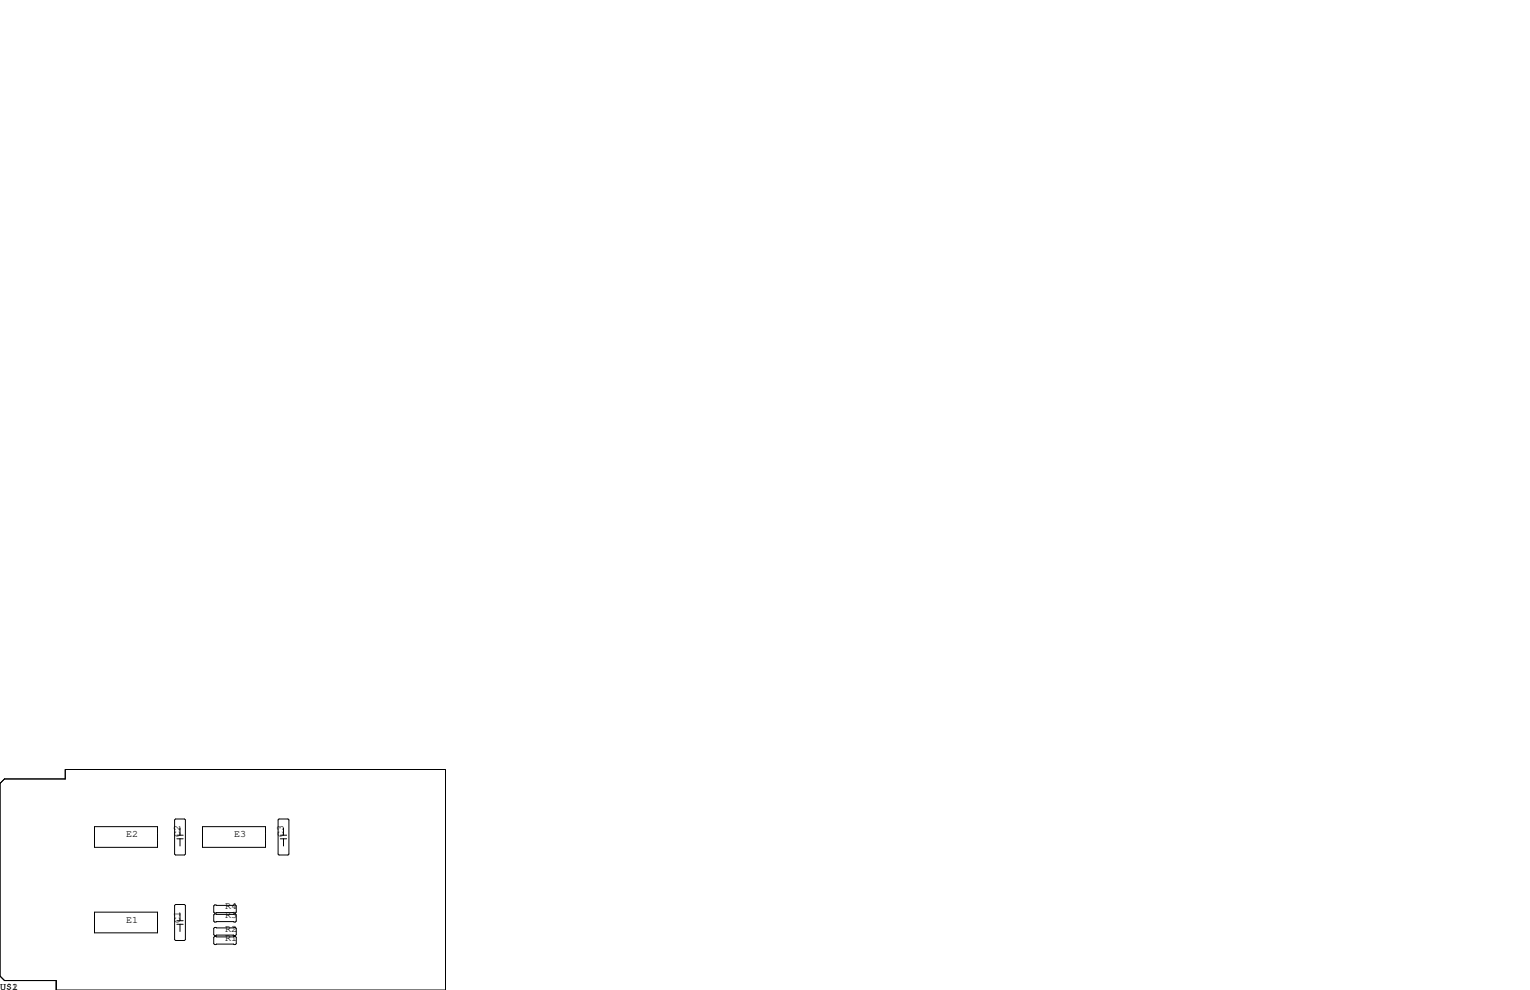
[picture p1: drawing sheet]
<svg xmlns="http://www.w3.org/2000/svg" width="432mm" height="279mm" viewBox="0 0 432 279" stroke-linecap="round" stroke-linejoin="round" font-family="sans-serif">
<g fill="none" stroke="#000" stroke-width=".28">
<path d="M0 221.1l1.3-1.3h17.1v-2.6h107.3v62.2h-109.8v-2.7h-14.6l-1.3-1.2zM26.7 233.3h17.8v5.8h-17.8zM49.5 231.1h2.6l.2 .3v9.6l-.2 .3h-2.6l-.2-.3v-9.6zM49.9 236.7h1.8M49.9 235.7h1.8M50.8 233.7v2M50.8 236.7v2.1M57.2 233.3h17.7v5.8h-17.7zM78.5 231.4l.2-.3h2.6l.2 .3v9.6l-.2 .3h-2.6l-.2-.3zM79.1 236.7h1.8M79.1 235.7h1.8M80 233.7v2"/>
<path d="M80 236.7v2.1M26.7 257.4h17.8v5.9h-17.8zM49.3 255.5l.2-.2h2.6l.2 .2v9.7l-.2 .2h-2.6l-.2-.2zM49.9 259.8h1.8M50.8 257.8v2M60.3 255.7l.3-.3h5.8l.3 .3v1.7l-.3 .3h-5.8l-.3-.3zM60.3 258.2l.3-.3h5.8l.3 .3v1.8l-.3 .2h-5.8l-.3-.2zM49.9 260.9h1.8M50.8 260.9v2M60.3 264.5l.3-.2h5.8l.3 .2v1.8l-.3 .3h-5.8l-.3-.3zM60.3 262l.3-.3h5.8l.3 .3v1.8l-.3 .2h-5.8l-.3-.2z"/>
</g>
<g font-size="2.8">
<text x="35.6" y="236.2">E2</text>
<text x="50.8" y="236.2" transform="rotate(-90 50.8 236.2)">C2</text>
<text x="66" y="236.2">E3</text>
<text x="80" y="236.2" transform="rotate(-90 80 236.2)">C3</text>
<text x="63.5" y="256.5">R4</text>
<text x="35.6" y="260.3">E1</text>
<text x="50.8" y="260.3" transform="rotate(-90 50.8 260.3)">C1</text>
<text x="63.5" y="262.9">R2</text>
<text x="63.5" y="259.1">R3</text>
<text x="63.5" y="265.4">R1</text>
<text x="0" y="279.4">U$1</text>
<text x="0" y="279.4">U$2</text>
</g>
</svg>
